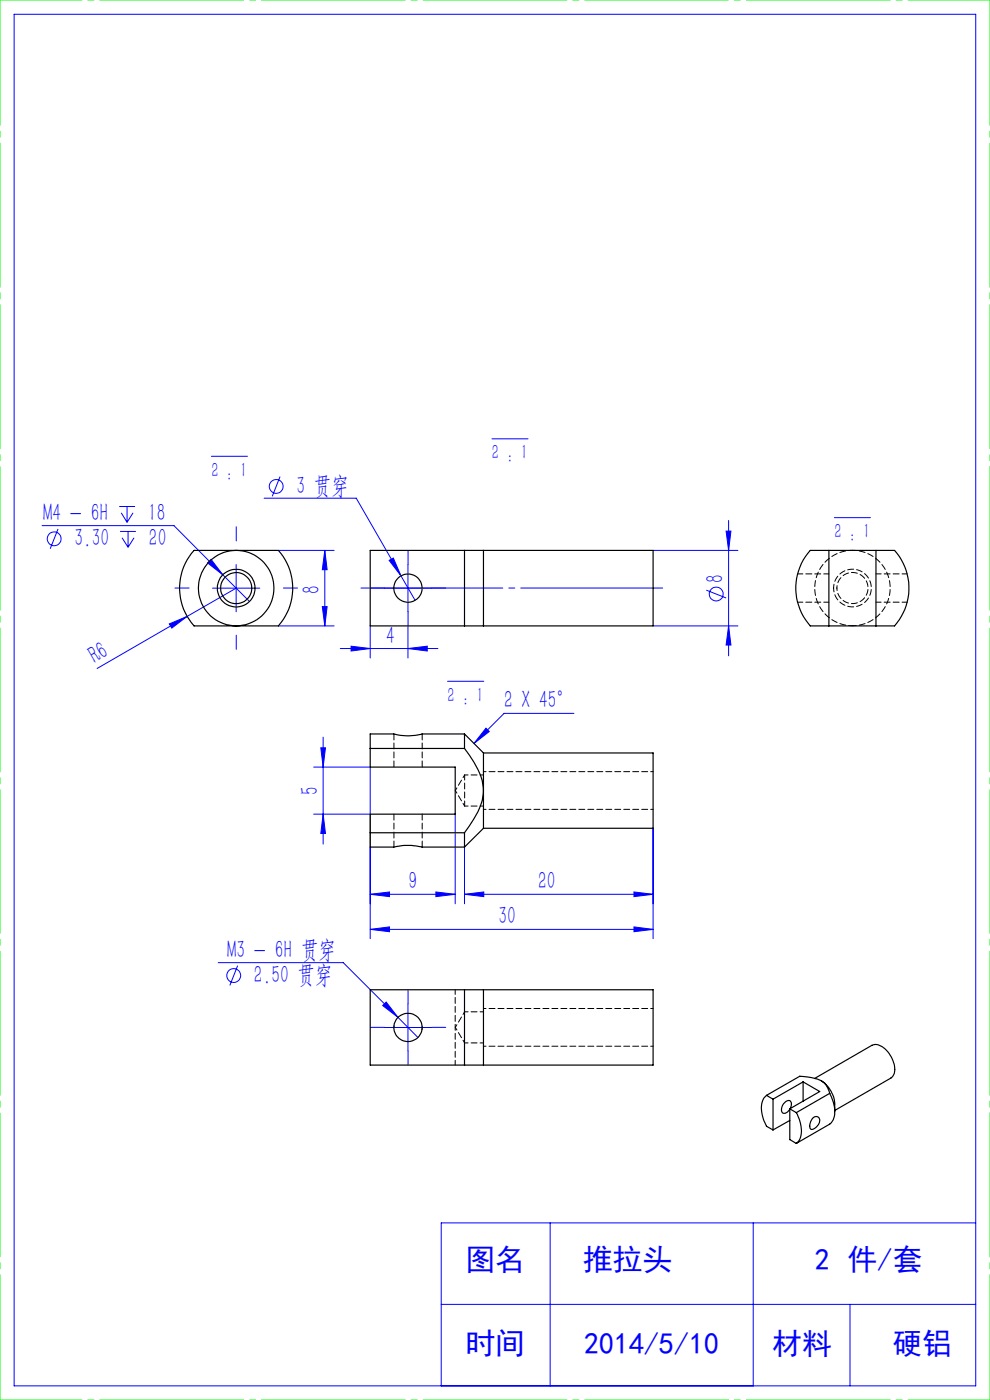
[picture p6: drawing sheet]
<svg xmlns="http://www.w3.org/2000/svg" width="210mm" height="297mm" viewBox="0 0 210 297" stroke-linecap="round" stroke-linejoin="round" font-family="sans-serif">
<g fill="none" stroke="#00f" stroke-width=".21">
<path d="M3 3h204v291h-204zM44.8 96.8h7.7M104.4 93.1h7.6M8.9 111.5h28l10.4 10.5M12.3 112.2l-1.6 4.2M25.3 107.5h3.3M25.5 112.7h3.3M25.7 108.8l1.3 2M25.9 114.1l1.3 2M27 107.5v3.3M27.2 112.7v3.4M28.2 108.8l-1.2 2"/>
<path d="M28.4 114.1l-1.2 2M44 119.4l.8-.7 2.5 3.3zM50.1 119.8v10M56 105.7h19.6l9.5 16.5M59.1 116.8h11.8M59.4 101.1l-1.7 4.2M68.9 116.8l.5 4.1h-1zM68.9 116.8v16M82.6 118.9l.8-.5 1.7 3.8zM86.5 119.8v10M138.5 116.8h18M154 112.7h1l-.4 4.1z"/>
<path d="M154.6 110.4v28.7M177 109.8h7.6M35.9 132.4l3.8-1.6-3.3 2.4zM39.7 130.8l-19.1 11M45.1 124.8h10M47.3 122l5.6 5.6M50.1 124.8l-10.4 6M59.1 132.8h11.8M68.4 128.7h1l-.5 4.1zM72.2 137.6h20.7M74.5 137.1l4 .5-4 .5zM78.5 132.8v6.8"/>
<path d="M81.5 124.8h10M85.1 122.2l3 5.1M86.5 137.6l4.1-.5v1zM86.5 132.8v6.8M138.5 132.8h18M149.8 125.2l4.2 1.7M154.6 132.8l.4 4h-1zM68.1 158.6h.9l-.5 4.1zM68.5 156.4v22.7M94.9 144.5h7.7M103.1 154.5l.7 .7-3.3 2.5zM121.7 151.3h-14.8l-6.4 6.4"/>
<path d="M66.5 162.7h12v36.4M66.5 172.7h12M68.5 172.7l.5 4.1h-.9zM96.6 172.7v19M98.5 179.7v12M138.5 175.7v23.4M78.5 189.7l4.1-.5v1zM78.5 197.2l4.1-.6v1.1zM78.5 189.7h18.1M78.5 197.2h60M92.5 189.2l4.1 .5-4.1 .5zM98.5 189.7l4.1-.5v1z"/>
<path d="M98.5 189.7h40M134.5 189.2l4 .5-4 .5zM134.5 196.6l4 .6-4 .5zM46.3 204.2h26.5l11.6 11.6M50.4 204.9l-1.6 4.2M81.5 218h10M81.9 212.6l2.5 3.2-3.2-2.5zM84.4 215.8l4.3 4.3M86.5 213v10M116.7 259.4v34.6M159.8 259.4v34.6M207 259.4h-113.4v34.6"/>
<path d="M93.6 276.7h113.4M180.3 276.7v17.3"/>
<circle cx="11.5" cy="114.3" r="1.46"/>
<circle cx="58.6" cy="103.2" r="1.45"/>
<circle cx="151.9" cy="126" r="1.47"/>
<circle cx="49.6" cy="207" r="1.47"/>
</g>
<path d="M50.1 114.7v-3M86.6 119.7v-3M40.1 124.7h-3M50.1 134.7v3M60.1 124.7h3M81.6 124.7h-3M86.6 129.7v3M91.6 124.7h3M81.6 217.9h-3M86.6 212.9v-3M91.6 217.9h3M86.6 222.9v3" fill="none" stroke="#00f" stroke-width=".21" stroke-dasharray="30.5 1.3 1.3 1.3"/>
<path d="M140.6 124.7h-64" fill="none" stroke="#00f" stroke-width=".21" stroke-dasharray="30.5 1.3 1.3 1.3" stroke-dashoffset=".4"/>
<path d="M0 0h210M0 297h210" fill="none" stroke="#0f0" stroke-width=".21" stroke-dasharray="30.5 1.3 1.3 1.3" stroke-dashoffset="13.1"/>
<path d="M210 0v297M0 297v-297" fill="none" stroke="#0f0" stroke-width=".21" stroke-dasharray="30.5 1.3 1.3 1.3" stroke-dashoffset="3.9"/>
<g fill="#00f">
<path d="M35.9 132.4l3.8-1.6-3.3 2.4z"/>
<path d="M82.6 118.9l2.5 3.3-1.7-3.8zM74.5 137.1l4 .5-4 .5zM86.5 137.6l4.1-.5v1zM78.5 189.7l4.1-.5v1zM92.5 189.2l4.1 .5-4.1 .5zM98.5 189.7l4.1-.5v1zM134.5 189.2l4 .5-4 .5zM78.5 197.2l4.1-.6v1.1zM134.5 196.6l4 .6-4 .5zM103.1 154.5l.7 .7-3.3 2.5zM44 119.4l3.3 2.6-2.5-3.3zM81.9 212.6l-.7 .7 3.2 2.5z"/>
<path d="M68.5 172.7l.5 4.1h-.9zM68.1 158.6h.9l-.5 4.1zM68.4 128.7h1l-.5 4.1zM68.9 116.8l.5 4.1h-1z"/>
<path d="M154 112.7h1l-.4 4.1zM154.6 132.8l.4 4h-1z"/>
</g>
<g fill="none" stroke="#000" stroke-width=".25">
<path d="M41.2 116.8h17.9a12.1 12.1 0 0 1 0 16h-17.9a12 12 0 0 1 0-16zM98.5 116.8v16M98.5 116.8h4.1M98.5 116.8h-20v16h20M102.6 116.8v16M102.6 116.8h35.9v16h-35.9M171.9 116.8h17.9a12.1 12.1 0 0 1 0 16h-17.9a12 12 0 0 1 0-16zM175.8 116.8v16M185.8 116.8v16M98.5 132.8h4.1M78.5 158.8h20M78.5 158.8v3.9h18.1v10h-18.1v4"/>
<path d="M98.5 155.7v3.1M98.5 158.8a15.9 15.9 0 0 1 4 8.2l.1 .7M98.5 155.7h-9a11.7 11.7 0 0 1-6 0h-5v3.1M98.5 155.7l4.1 4M102.6 159.7v8M102.6 159.7h35.9v16h-35.9M78.5 176.7v3h5a12.9 12.9 0 0 1 6 0h9M78.5 176.7h20M98.5 176.7v3M102.6 167.7a13 13 0 0 1-3 7.5l-1.1 1.5M102.6 167.7v8M102.6 175.7l-4.1 4"/>
<path d="M98.5 210v16M98.5 210h4.1M98.5 210h-20v16h20M102.6 210v16M102.6 210h35.9v16h-35.9M98.5 226h4.1M162.6 232.4a4.2 4.2 0 0 0-.8 4.6l.3 .8a2.9 2.9 0 0 0 1.9 1.9M162.6 232.4l1.4 .8M164 233.2v6.5M167.5 235.2v6.6l1.4 .8M167.5 235.2l1.4 .8M167.5 237.7l-3.5 2"/>
<path d="M167.6 235.2l.1-.3a1.08 1.08 0 0 0-.3-1.4 1.78 1.78 0 0 0-1.3 2.6 1.36 1.36 0 0 0 1.4-.8M168.9 236a6.2 6.2 0 0 1 .5 6l-.5 .6M170.4 229.5l3.5 2.1-6.4 3.6M170.4 229.5l-6.4 3.7M170.4 229.5v4.1M172.4 237.2a.85 .85 0 0 1 1.2-.2 .85 .85 0 0 1 .2 1.2 2 2 0 0 1-1.8 1.4 1.92 1.92 0 0 1 .4-2.4zM172.8 228.8l12.2-7a2.56 2.56 0 0 1 2.9 .9 5.4 5.4 0 0 1 1.6 5.3l-.5 .7-11.9 6.9M174.2 229.3a11.2 11.2 0 0 0-4.5-1l-7.1 4.1M174.2 229.3a3.8 3.8 0 0 1 1.8 2.6M174.2 229.3a6.3 6.3 0 0 1 2.9 4.9v1.6M176 231.9a6.5 6.5 0 0 1 .6 5.8l-.6 .8-7.1 4.1M176 231.9l-7.1 4.1"/>
<circle cx="50.1" cy="124.8" r="4"/>
<circle cx="50.1" cy="124.8" r="8"/>
<circle cx="50.1" cy="124.8" r="3.3"/>
<circle cx="86.5" cy="124.8" r="3"/>
<circle cx="86.5" cy="218" r="2.99"/>
</g>
<path d="M177.5 124.7a3.3 3.3 0 0 1 4.9-2.9 3.3 3.3 0 0 1 .3 5.7 3.3 3.3 0 0 1-5.1-2.3l-.1-.5" fill="none" stroke="#000" stroke-width=".21" stroke-dasharray="1.3 .6" stroke-dashoffset=".8"/>
<path d="M180.8 116.7a8 8 0 0 1 8 8 8 8 0 0 1-8 8M176.8 124.7a4 4 0 0 1 5.9-3.5 4 4 0 0 1 .4 6.8 4 4 0 0 1-6.2-2.8l-.1-.5M180.8 132.7a8 8 0 0 1-8-8 8 8 0 0 1 8-8M98.6 171h4M102.6 164.4h-4M102.6 214.6h-4M98.6 221.2h4" fill="none" stroke="#000" stroke-width=".21" stroke-dasharray="1.3 .6" stroke-dashoffset=".5"/>
<path d="M169.2 127.7h6.6M175.8 121.7h-6.6M185.8 127.7h6.6M192.4 121.7h-6.6M98.6 164.4v6.6" fill="none" stroke="#000" stroke-width=".21" stroke-dasharray="1.3 .6" stroke-dashoffset=".2"/>
<path d="M102.6 171.7h36M138.6 163.7h-36M138.6 213.9h-36M102.6 221.9h36" fill="none" stroke="#000" stroke-width=".21" stroke-dasharray="1.3 .6" stroke-dashoffset=".7"/>
<path d="M96.6 167.7l2 3.3M98.6 164.4l-2 3.3M96.6 217.9l2 3.3M98.6 214.6l-2 3.3" fill="none" stroke="#000" stroke-width=".21" stroke-dasharray="1.3 .6" stroke-dashoffset=".6"/>
<path d="M83.6 155.7v7M83.6 172.7v7M89.6 162.7v-7M89.6 179.7v-7M83.6 217.9v.1M83.6 217.6v.3" fill="none" stroke="#000" stroke-width=".21" stroke-dasharray="1.3 .6"/>
<path d="M96.6 225.9v-16" fill="none" stroke="#000" stroke-width=".21" stroke-dasharray="1.3 .6" stroke-dashoffset=".3"/>
<path d="M89.5 218.4l.1-.7" fill="none" stroke="#000" stroke-width=".21" stroke-dasharray="1.3 .6" stroke-dashoffset=".4"/>
<g font-size="6.3" fill="#00f">
<text x="98.7" y="269.5">图名</text>
<text x="123.6" y="269.5">推拉头</text>
<text x="172.8" y="269.5">2 件/套</text>
<text x="98.7" y="287.3">时间</text>
<text x="123.9" y="287.3">2014/5/10</text>
<text x="163.8" y="287.3">材料</text>
<text x="189.3" y="287.3">硬铝</text>
</g>
<g font-size="5.3" fill="#00f">
<text x="62.9" y="104.7">3 贯穿</text>
<text x="9.1" y="110.6">M4 - 6H</text>
<text x="31.4" y="110.6">18</text>
<text x="15.8" y="115.9">3.30</text>
<text x="31.6" y="115.9">20</text>
<text x="67.9" y="126" transform="rotate(-90 67.9 126)">8</text>
<text x="153.5" y="123.6" transform="rotate(-90 153.5 123.6)">8</text>
<text x="81.9" y="136.5">4</text>
<text x="20.1" y="140.9" transform="rotate(-30 20.1 140.9)">R6</text>
<text x="106.9" y="150.3">2 X 45°</text>
<text x="67.5" y="168.6" transform="rotate(-90 67.5 168.6)">5</text>
<text x="86.6" y="188.6">9</text>
<text x="114.2" y="188.6">20</text>
<text x="105.7" y="196.1">30</text>
<text x="48.2" y="203.2">M3 - 6H 贯穿</text>
<text x="53.9" y="208.5">2.50 贯穿</text>
</g>
<g font-size="4.4" fill="#00f">
<text x="44.8" y="101.1">2 : 1</text>
<text x="104.4" y="97.4">2 : 1</text>
<text x="177" y="114.1">2 : 1</text>
<text x="95" y="148.8">2 : 1</text>
</g>
</svg>
